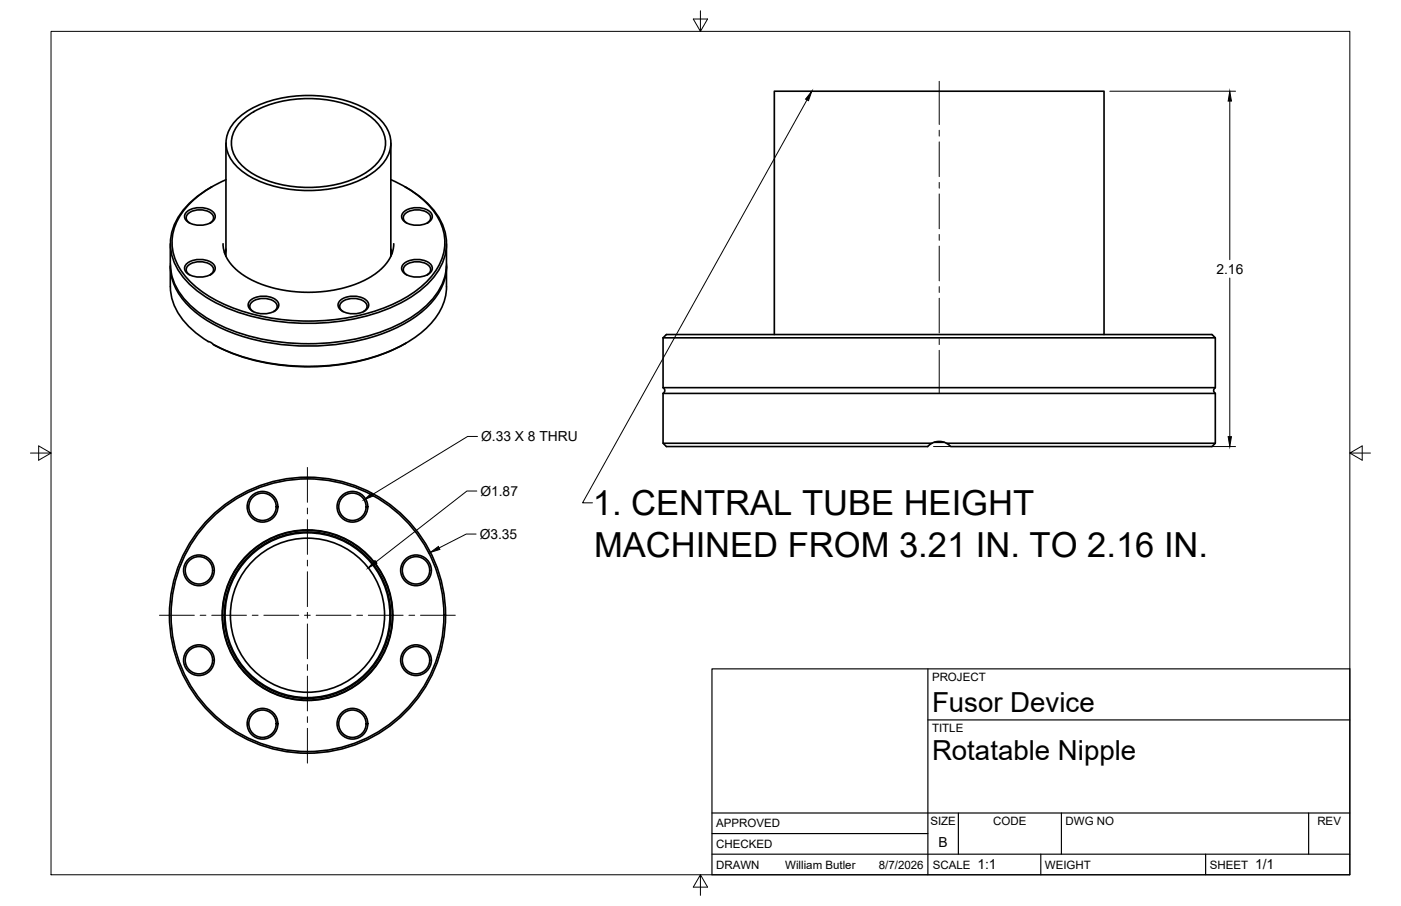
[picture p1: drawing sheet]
<svg xmlns="http://www.w3.org/2000/svg" width="432mm" height="279mm" viewBox="0 0 432 279" stroke-linecap="round" stroke-linejoin="round" font-family="sans-serif">
<!-- layer: Visible -->
<g fill="none" stroke="#000" stroke-width=".51">
<path d="M73 36.9a29.9 29.9 0 0 1 19-7.4 36.7 36.7 0 0 1 22.6 5.2 11.4 11.4 0 0 1 5.8 10.6 13.4 13.4 0 0 1-7.4 9.2 39.7 39.7 0 0 1-35.9 0 12.9 12.9 0 0 1-7.4-10.4 10.3 10.3 0 0 1 3.3-7.2zM74.2 37.5a27.8 27.8 0 0 1 18-7 34.3 34.3 0 0 1 21.2 4.9 10.3 10.3 0 0 1 5.2 10.6 14 14 0 0 1-8.2 8.6 37.5 37.5 0 0 1-32.1-.8 11.7 11.7 0 0 1-7-10.3 9.6 9.6 0 0 1 2.9-6zM65.3 57.6a24.5 24.5 0 0 0-12.2 13.5 16.1 16.1 0 0 0 4.7 15.9 44.5 44.5 0 0 0 23.8 11.5 67.9 67.9 0 0 0 41.4-4.8 27.4 27.4 0 0 0 13.5-12.8 15.8 15.8 0 0 0-4.2-17.6 31.2 31.2 0 0 0-7.5-5.7M69.6 44.1v34.9M69.7 55.4a28.9 28.9 0 0 0-15.2 13 15.6 15.6 0 0 0 3.8 18.1 44.4 44.4 0 0 0 24.3 11.4 65.7 65.7 0 0 0 41.7-5.7 24.7 24.7 0 0 0 12.1-12.9 15.9 15.9 0 0 0-5-16.7 35.8 35.8 0 0 0-10.9-7.2M120.5 44.1v34.9M52.5 75.2v6.2M57.7 65.3a6.7 6.7 0 0 1 8.3 .4 1.97 1.97 0 0 1-1 3 6.8 6.8 0 0 1-7.8-.9 1.77 1.77 0 0 1 .5-2.5zM58.4 68.8a1.81 1.81 0 0 1-1-1.8 1.81 1.81 0 0 1 1.3-1.6 5.9 5.9 0 0 1 6.9 .9 1.7 1.7 0 0 1-.8 2.5M68.7 75.2l.5 2.7 1.6 3.1 2.5 2.5 3 2.2 4 1.9 4.6 1.4 5 .9 4.8 .2 5.5-.2 5-.9 4.6-1.4 3.9-1.9 3.1-2.2 2.5-2.5 1.6-3.1 .4-2.7M69.6 76.8l-.4 1.1M69.7 77.3l-.4 .9"/>
<path d="M120.5 76.8l.4 1.1M120.5 77.3l.3 .9M124.6 65.3a6.7 6.7 0 0 1 8.3 .4 1.97 1.97 0 0 1-1 3 6.8 6.8 0 0 1-7.8-.9 1.77 1.77 0 0 1 .5-2.5zM125.4 68.8a1.81 1.81 0 0 1-1.1-1.8 1.81 1.81 0 0 1 1.3-1.6 5.9 5.9 0 0 1 6.9 .9 1.7 1.7 0 0 1-.8 2.5M137.6 75.2a23.7 23.7 0 0 1-1.5 12.8 29.2 29.2 0 0 1-15 12.9 68.1 68.1 0 0 1-54.1-1 26.2 26.2 0 0 1-13.6-13.5l-.8-3.3-.1-1.7M52.5 82.2v6.2M52.5 88.4a18.5 18.5 0 0 0 7.6 14l2.6 2 3.9 2.3M52.5 81.8a18.5 18.5 0 0 0 8.2 14.8 54.5 54.5 0 0 0 29.9 10 63.2 63.2 0 0 0 35.7-7.8 22.6 22.6 0 0 0 11.1-14.1l.2-2.9M57.7 81.2a6.7 6.7 0 0 1 8.3 .5 1.97 1.97 0 0 1-1 3 6.8 6.8 0 0 1-7.8-.9 1.77 1.77 0 0 1 .5-2.6zM58.4 84.8a1.81 1.81 0 0 1-1-1.8 1.81 1.81 0 0 1 1.3-1.6 5.9 5.9 0 0 1 6.9 .9 1.7 1.7 0 0 1-.8 2.5M77.3 92.6a6.7 6.7 0 0 1 8.3 .4 1.97 1.97 0 0 1-1 3 6.8 6.8 0 0 1-7.8-.9 1.77 1.77 0 0 1 .5-2.5zM78.1 96.1a1.81 1.81 0 0 1-1.1-1.8 1.81 1.81 0 0 1 1.3-1.6 5.9 5.9 0 0 1 6.9 .9 1.7 1.7 0 0 1-.8 2.5"/>
<path d="M105 92.6a6.7 6.7 0 0 1 8.3 .4 1.97 1.97 0 0 1-1 3 6.8 6.8 0 0 1-7.8-.9 1.77 1.77 0 0 1 .5-2.5zM105.8 96.1a1.81 1.81 0 0 1-1.1-1.8 1.81 1.81 0 0 1 1.3-1.6 5.9 5.9 0 0 1 6.9 .9 1.7 1.7 0 0 1-.8 2.5M124.6 81.2a6.7 6.7 0 0 1 8.3 .5 1.97 1.97 0 0 1-1 3 6.8 6.8 0 0 1-7.8-.9 1.77 1.77 0 0 1 .5-2.6zM125.4 84.8a1.81 1.81 0 0 1-1.1-1.8 1.81 1.81 0 0 1 1.3-1.6 5.9 5.9 0 0 1 6.9 .9 1.7 1.7 0 0 1-.8 2.5M137.6 82.2a26.5 26.5 0 0 1-.7 10.8 24.7 24.7 0 0 1-12 13 66.2 66.2 0 0 1-40.7 6.2 56.9 56.9 0 0 1-18.4-6M124.8 106a65 65 0 0 1-41.8 6.1l-7.4-1.7a50 50 0 0 1-9-3.7M125.1 105.8l-.3 .2M204.4 104.2l1-1h168.1l1.1 1M204.4 104.2h170.2M204.4 104.2v15.3h170.2v-15.3M204.4 119.5a1.03 1.03 0 0 1 0 1.8M238.7 103.2v-75.1h101.6v75.1"/>
<path d="M374.6 119.5a1.03 1.03 0 0 0 0 1.8M204.4 121.3h170.2v15.4l-1.1 1h-80.5l-1.8-1.3-2.1-.3-2 .6-1.2 1h-80.5l-1-1zM204.4 136.7h82.8M287.9 136.4h3.1M291.7 136.7h82.9"/>
<circle cx="80.9" cy="156.3" r="4.7"/>
<circle cx="80.9" cy="156.3" r="4.2"/>
<circle cx="108.6" cy="156.3" r="4.7"/>
<circle cx="108.6" cy="156.3" r="4.2"/>
<circle cx="61.3" cy="175.9" r="4.7"/>
<circle cx="61.3" cy="175.9" r="4.2"/>
<circle cx="128.2" cy="175.9" r="4.7"/>
<circle cx="128.2" cy="175.9" r="4.2"/>
<circle cx="94.8" cy="189.7" r="42.6"/>
<circle cx="94.8" cy="189.7" r="42.1"/>
<circle cx="94.8" cy="189.7" r="25.4"/>
<circle cx="94.8" cy="189.7" r="26.3"/>
<circle cx="94.8" cy="189.7" r="23.8"/>
<circle cx="94.8" cy="189.7" r="25.7"/>
<circle cx="94.8" cy="189.7" r="26.2"/>
<circle cx="61.3" cy="203.6" r="4.7"/>
<circle cx="61.3" cy="203.6" r="4.2"/>
<circle cx="128.2" cy="203.6" r="4.7"/>
<circle cx="128.2" cy="203.6" r="4.2"/>
<circle cx="80.9" cy="223.2" r="4.7"/>
<circle cx="80.9" cy="223.2" r="4.2"/>
<circle cx="108.6" cy="223.2" r="4.7"/>
<circle cx="108.6" cy="223.2" r="4.2"/>
</g>
<!-- layer: Border -->
<path d="M15.7 9.7h400.3v260.1h-400.3zM215.9 3.3v6.4l-2.2-3.8h4.4l-2.2 3.8M9.4 139.7h6.3l-3.8-2.2v4.4l3.8-2.2M416 139.7l3.8 2.2v-4.4l-3.8 2.2h6.4M215.9 269.8l2.2 3.8h-4.4l2.2-3.8v6.3" fill="none" stroke="#000" stroke-width=".31"/>
<!-- layer: Titleblock -->
<path d="M219.4 206.3h196.6v63.5h-196.6zM286 206.3v63.5M286 222h130M219.4 257.1h66.6M219.4 250.7h196.6M295.4 250.7v12.7M327.1 250.7v12.7M403.3 250.7v12.7M219.4 263.4h196.6M320.8 263.4v6.4M371.6 263.4v6.4" fill="none" stroke="#000" stroke-width=".36"/>
<!-- layer: FD_Dimensions -->
<path d="M342.1 28.1h38.7M379 31.2v48.9M379 85.7v49M147.2 134.6h-3.1l-29.3 17.9M287.7 137.7h93.1M147 151.4h-3.1l-28 21.9M146.7 164.7h-3l-8.4 4.3" fill="none" stroke="#000" stroke-width=".31"/>
<path d="M379 28.1l.5 3.1h-1zM378.5 134.7h1l-.5 3zM112.2 154.1l2.3-2 .6 .9zM115.6 172.9l.6 .8-2.7 1.5zM132.6 170.4l2.5-1.9 .5 .9z" fill="#000" stroke="#000" stroke-width=".31"/>
<!-- layer: Leaders -->
<path d="M250.2 28.1l-1 3-.9-.5z" fill="#000" stroke="#000" stroke-width=".31"/>
<path d="M248.7 30.8l-69.1 124.3h3" fill="none" stroke="#000" stroke-width=".31"/>
<!-- layer: Smart Centers -->
<g fill="none" stroke="#000" stroke-width=".31">
<path d="M289.5 25.1v13.3M289.5 40.2v1.8M289.5 43.8v10.7M289.5 56.3v1.7M289.5 59.8v10.7M289.5 72.3v1.8M289.5 75.9v10.7M289.5 88.4v1.8M289.5 92v10.7M289.5 104.5v1.8M289.5 108v13.3M94.7 144.2v10.7"/>
<path d="M94.7 156.7v1.8M94.7 160.3v10.7M94.7 172.8v1.7M94.7 176.3v10.8M49.1 189.7h10.8M61.7 189.7h1.8M65.3 189.7h10.7M77.7 189.7h1.8M81.3 189.7h10.8M93.9 189.7h1.7M94.7 188.8v1.8M94.7 192.4v10.8"/>
<path d="M97.4 189.7h10.8M110 189.7h1.7M113.5 189.7h10.7M126 189.7h1.8M129.6 189.7h10.7M94.7 205v1.7M94.7 208.5v10.7M94.7 221v1.8M94.7 224.6v10.7"/>
</g>
<g font-size="10.6">
<text x="182.7" y="158.9">1. CENTRAL TUBE HEIGHT</text>
<text x="183.1" y="171.8">MACHINED FROM 3.21 IN. TO 2.16 IN.</text>
</g>
<g font-size="8.5">
<text x="287.3" y="219.5">Fusor Device</text>
<text x="287.3" y="234.5">Rotatable Nipple</text>
</g>
<g font-size="4.3">
<text x="374.9" y="84.4">2.16</text>
<text x="148.3" y="136.1">Ø.33 X 8 THRU</text>
<text x="148.1" y="152.9">Ø1.87</text>
<text x="147.8" y="166.2">Ø3.35</text>
<text x="289.3" y="261.2">B</text>
<text x="301.2" y="268.1">1:1</text>
<text x="386.8" y="268.1">1/1</text>
</g>
<g font-size="3.5">
<text x="287.3" y="210.1">PROJECT</text>
<text x="287.3" y="225.8">TITLE</text>
<text x="220.7" y="255.2">APPROVED</text>
<text x="286.7" y="254.5">SIZE</text>
<text x="306.1" y="254.5">CODE</text>
<text x="328.4" y="254.5">DWG NO</text>
<text x="406" y="254.5">REV</text>
<text x="220.7" y="261.5">CHECKED</text>
<text x="220.7" y="267.9">DRAWN</text>
<text x="242" y="267.9">William Butler</text>
<text x="270.9" y="267.9">8/7/2026</text>
<text x="287.5" y="267.9">SCALE</text>
<text x="322.1" y="267.9">WEIGHT</text>
<text x="372.9" y="267.9">SHEET</text>
</g>
</svg>
